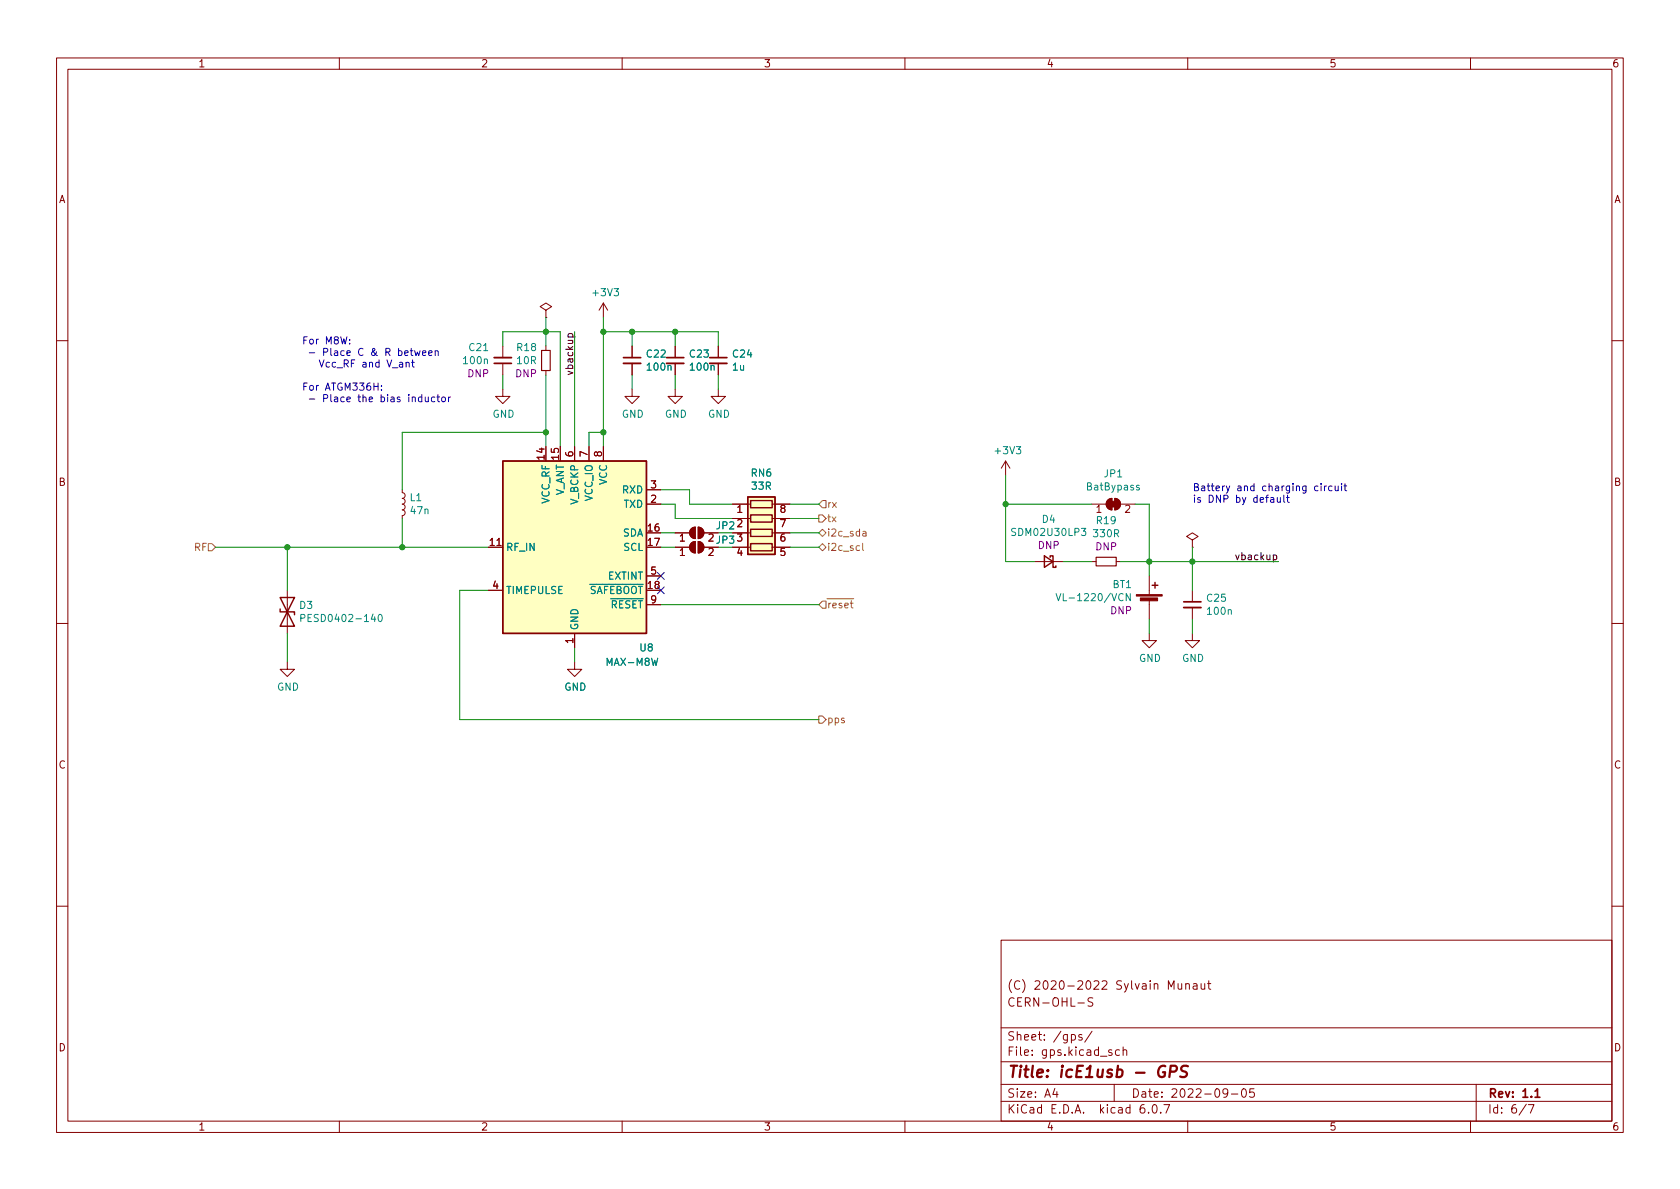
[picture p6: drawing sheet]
(kicad_sch (version 20211123) (generator eeschema)

 (paper "A4")

 (title_block
  (title "icE1usb - GPS")
  (date "2022-09-05")
  (rev "1.1")
  (comment 1 "CERN-OHL-S")
  (comment 2 "(C) 2020-2022 Sylvain Munaut"))

 (lib_symbols
  (symbol "Device:Battery_Cell" (pin_numbers hide) (pin_names (offset 0) hide) (in_bom yes) (on_board yes)
   (property "Reference" "BT" (id 0) (at 2.54 2.54 0) (effects (font (size 1.27 1.27)) (justify left)))
   (property "Value" "Battery_Cell" (id 1) (at 2.54 0 0) (effects (font (size 1.27 1.27)) (justify left)))
   (property "Footprint" "" (id 2) (at 0 1.524 90) (effects (font (size 1.27 1.27)) hide))
   (property "Datasheet" "~" (id 3) (at 0 1.524 90) (effects (font (size 1.27 1.27)) hide))
   (symbol "Battery_Cell_0_1"
    (rectangle (start -2.286 1.778) (end 2.286 1.524) (stroke (width 0) (type default) (color 0 0 0 0)) (fill (type outline)))
    (rectangle (start -1.5748 1.1938) (end 1.4732 0.6858) (stroke (width 0) (type default) (color 0 0 0 0)) (fill (type outline)))
    (polyline (pts (xy 0 0.762) (xy 0 0)) (stroke (width 0) (type default) (color 0 0 0 0)) (fill (type none)))
    (polyline (pts (xy 0 1.778) (xy 0 2.54)) (stroke (width 0) (type default) (color 0 0 0 0)) (fill (type none)))
    (polyline (pts (xy 0.508 3.429) (xy 1.524 3.429)) (stroke (width 0.254) (type default) (color 0 0 0 0)) (fill (type none)))
    (polyline (pts (xy 1.016 3.937) (xy 1.016 2.921)) (stroke (width 0.254) (type default) (color 0 0 0 0)) (fill (type none))))
   (symbol "Battery_Cell_1_1"
    (pin passive line (at 0 5.08 270) (length 2.54) (name "+" (effects (font (size 1.27 1.27)))) (number "1" (effects (font (size 1.27 1.27)))))
    (pin passive line (at 0 -2.54 90) (length 2.54) (name "-" (effects (font (size 1.27 1.27)))) (number "2" (effects (font (size 1.27 1.27)))))))
  (symbol "Device:C_Small" (pin_numbers hide) (pin_names (offset 0.254) hide) (in_bom yes) (on_board yes)
   (property "Reference" "C" (id 0) (at 0.254 1.778 0) (effects (font (size 1.27 1.27)) (justify left)))
   (property "Value" "C_Small" (id 1) (at 0.254 -2.032 0) (effects (font (size 1.27 1.27)) (justify left)))
   (property "Footprint" "" (id 2) (at 0 0 0) (effects (font (size 1.27 1.27)) hide))
   (property "Datasheet" "~" (id 3) (at 0 0 0) (effects (font (size 1.27 1.27)) hide))
   (symbol "C_Small_0_1"
    (polyline (pts (xy -1.524 -0.508) (xy 1.524 -0.508)) (stroke (width 0.3302) (type default) (color 0 0 0 0)) (fill (type none)))
    (polyline (pts (xy -1.524 0.508) (xy 1.524 0.508)) (stroke (width 0.3048) (type default) (color 0 0 0 0)) (fill (type none))))
   (symbol "C_Small_1_1"
    (pin passive line (at 0 2.54 270) (length 2.032) (name "~" (effects (font (size 1.27 1.27)))) (number "1" (effects (font (size 1.27 1.27)))))
    (pin passive line (at 0 -2.54 90) (length 2.032) (name "~" (effects (font (size 1.27 1.27)))) (number "2" (effects (font (size 1.27 1.27)))))))
  (symbol "Device:D_Schottky_Small" (pin_numbers hide) (pin_names (offset 0.254) hide) (in_bom yes) (on_board yes)
   (property "Reference" "D" (id 0) (at -1.27 2.032 0) (effects (font (size 1.27 1.27)) (justify left)))
   (property "Value" "D_Schottky_Small" (id 1) (at -7.112 -2.032 0) (effects (font (size 1.27 1.27)) (justify left)))
   (property "Footprint" "" (id 2) (at 0 0 90) (effects (font (size 1.27 1.27)) hide))
   (property "Datasheet" "~" (id 3) (at 0 0 90) (effects (font (size 1.27 1.27)) hide))
   (symbol "D_Schottky_Small_0_1"
    (polyline (pts (xy -0.762 0) (xy 0.762 0)) (stroke (width 0) (type default) (color 0 0 0 0)) (fill (type none)))
    (polyline (pts (xy 0.762 -1.016) (xy -0.762 0) (xy 0.762 1.016) (xy 0.762 -1.016)) (stroke (width 0.254) (type default) (color 0 0 0 0)) (fill (type none)))
    (polyline (pts (xy -1.27 0.762) (xy -1.27 1.016) (xy -0.762 1.016) (xy -0.762 -1.016) (xy -0.254 -1.016) (xy -0.254 -0.762)) (stroke (width 0.254) (type default) (color 0 0 0 0)) (fill (type none))))
   (symbol "D_Schottky_Small_1_1"
    (pin passive line (at -2.54 0 0) (length 1.778) (name "K" (effects (font (size 1.27 1.27)))) (number "1" (effects (font (size 1.27 1.27)))))
    (pin passive line (at 2.54 0 180) (length 1.778) (name "A" (effects (font (size 1.27 1.27)))) (number "2" (effects (font (size 1.27 1.27)))))))
  (symbol "Device:D_TVS" (pin_numbers hide) (pin_names (offset 1.016) hide) (in_bom yes) (on_board yes)
   (property "Reference" "D" (id 0) (at 0 2.54 0) (effects (font (size 1.27 1.27))))
   (property "Value" "D_TVS" (id 1) (at 0 -2.54 0) (effects (font (size 1.27 1.27))))
   (property "Footprint" "" (id 2) (at 0 0 0) (effects (font (size 1.27 1.27)) hide))
   (property "Datasheet" "~" (id 3) (at 0 0 0) (effects (font (size 1.27 1.27)) hide))
   (symbol "D_TVS_0_1"
    (polyline (pts (xy 1.27 0) (xy -1.27 0)) (stroke (width 0) (type default) (color 0 0 0 0)) (fill (type none)))
    (polyline (pts (xy 0.508 1.27) (xy 0 1.27) (xy 0 -1.27) (xy -0.508 -1.27)) (stroke (width 0.254) (type default) (color 0 0 0 0)) (fill (type none)))
    (polyline (pts (xy -2.54 1.27) (xy -2.54 -1.27) (xy 2.54 1.27) (xy 2.54 -1.27) (xy -2.54 1.27)) (stroke (width 0.254) (type default) (color 0 0 0 0)) (fill (type none))))
   (symbol "D_TVS_1_1"
    (pin passive line (at -3.81 0 0) (length 2.54) (name "A1" (effects (font (size 1.27 1.27)))) (number "1" (effects (font (size 1.27 1.27)))))
    (pin passive line (at 3.81 0 180) (length 2.54) (name "A2" (effects (font (size 1.27 1.27)))) (number "2" (effects (font (size 1.27 1.27)))))))
  (symbol "Device:L_Small" (pin_numbers hide) (pin_names (offset 0.254) hide) (in_bom yes) (on_board yes)
   (property "Reference" "L" (id 0) (at 0.762 1.016 0) (effects (font (size 1.27 1.27)) (justify left)))
   (property "Value" "L_Small" (id 1) (at 0.762 -1.016 0) (effects (font (size 1.27 1.27)) (justify left)))
   (property "Footprint" "" (id 2) (at 0 0 0) (effects (font (size 1.27 1.27)) hide))
   (property "Datasheet" "~" (id 3) (at 0 0 0) (effects (font (size 1.27 1.27)) hide))
   (symbol "L_Small_0_1"
    (arc (start 0 -2.032) (mid 0.508 -1.524) (end 0 -1.016) (stroke (width 0) (type default) (color 0 0 0 0)) (fill (type none)))
    (arc (start 0 -1.016) (mid 0.508 -0.508) (end 0 0) (stroke (width 0) (type default) (color 0 0 0 0)) (fill (type none)))
    (arc (start 0 0) (mid 0.508 0.508) (end 0 1.016) (stroke (width 0) (type default) (color 0 0 0 0)) (fill (type none)))
    (arc (start 0 1.016) (mid 0.508 1.524) (end 0 2.032) (stroke (width 0) (type default) (color 0 0 0 0)) (fill (type none))))
   (symbol "L_Small_1_1"
    (pin passive line (at 0 2.54 270) (length 0.508) (name "~" (effects (font (size 1.27 1.27)))) (number "1" (effects (font (size 1.27 1.27)))))
    (pin passive line (at 0 -2.54 90) (length 0.508) (name "~" (effects (font (size 1.27 1.27)))) (number "2" (effects (font (size 1.27 1.27)))))))
  (symbol "Device:R_Pack04" (pin_names (offset 0) hide) (in_bom yes) (on_board yes)
   (property "Reference" "RN" (id 0) (at -7.62 0 90) (effects (font (size 1.27 1.27))))
   (property "Value" "R_Pack04" (id 1) (at 5.08 0 90) (effects (font (size 1.27 1.27))))
   (property "Footprint" "" (id 2) (at 6.985 0 90) (effects (font (size 1.27 1.27)) hide))
   (property "Datasheet" "~" (id 3) (at 0 0 0) (effects (font (size 1.27 1.27)) hide))
   (symbol "R_Pack04_0_1"
    (rectangle (start -6.35 -2.413) (end 3.81 2.413) (stroke (width 0.254) (type default) (color 0 0 0 0)) (fill (type background)))
    (rectangle (start -5.715 1.905) (end -4.445 -1.905) (stroke (width 0.254) (type default) (color 0 0 0 0)) (fill (type none)))
    (rectangle (start -3.175 1.905) (end -1.905 -1.905) (stroke (width 0.254) (type default) (color 0 0 0 0)) (fill (type none)))
    (rectangle (start -0.635 1.905) (end 0.635 -1.905) (stroke (width 0.254) (type default) (color 0 0 0 0)) (fill (type none)))
    (polyline (pts (xy -5.08 -2.54) (xy -5.08 -1.905)) (stroke (width 0) (type default) (color 0 0 0 0)) (fill (type none)))
    (polyline (pts (xy -5.08 1.905) (xy -5.08 2.54)) (stroke (width 0) (type default) (color 0 0 0 0)) (fill (type none)))
    (polyline (pts (xy -2.54 -2.54) (xy -2.54 -1.905)) (stroke (width 0) (type default) (color 0 0 0 0)) (fill (type none)))
    (polyline (pts (xy -2.54 1.905) (xy -2.54 2.54)) (stroke (width 0) (type default) (color 0 0 0 0)) (fill (type none)))
    (polyline (pts (xy 0 -2.54) (xy 0 -1.905)) (stroke (width 0) (type default) (color 0 0 0 0)) (fill (type none)))
    (polyline (pts (xy 0 1.905) (xy 0 2.54)) (stroke (width 0) (type default) (color 0 0 0 0)) (fill (type none)))
    (polyline (pts (xy 2.54 -2.54) (xy 2.54 -1.905)) (stroke (width 0) (type default) (color 0 0 0 0)) (fill (type none)))
    (polyline (pts (xy 2.54 1.905) (xy 2.54 2.54)) (stroke (width 0) (type default) (color 0 0 0 0)) (fill (type none)))
    (rectangle (start 1.905 1.905) (end 3.175 -1.905) (stroke (width 0.254) (type default) (color 0 0 0 0)) (fill (type none))))
   (symbol "R_Pack04_1_1"
    (pin passive line (at -5.08 -5.08 90) (length 2.54) (name "R1.1" (effects (font (size 1.27 1.27)))) (number "1" (effects (font (size 1.27 1.27)))))
    (pin passive line (at -2.54 -5.08 90) (length 2.54) (name "R2.1" (effects (font (size 1.27 1.27)))) (number "2" (effects (font (size 1.27 1.27)))))
    (pin passive line (at 0 -5.08 90) (length 2.54) (name "R3.1" (effects (font (size 1.27 1.27)))) (number "3" (effects (font (size 1.27 1.27)))))
    (pin passive line (at 2.54 -5.08 90) (length 2.54) (name "R4.1" (effects (font (size 1.27 1.27)))) (number "4" (effects (font (size 1.27 1.27)))))
    (pin passive line (at 2.54 5.08 270) (length 2.54) (name "R4.2" (effects (font (size 1.27 1.27)))) (number "5" (effects (font (size 1.27 1.27)))))
    (pin passive line (at 0 5.08 270) (length 2.54) (name "R3.2" (effects (font (size 1.27 1.27)))) (number "6" (effects (font (size 1.27 1.27)))))
    (pin passive line (at -2.54 5.08 270) (length 2.54) (name "R2.2" (effects (font (size 1.27 1.27)))) (number "7" (effects (font (size 1.27 1.27)))))
    (pin passive line (at -5.08 5.08 270) (length 2.54) (name "R1.2" (effects (font (size 1.27 1.27)))) (number "8" (effects (font (size 1.27 1.27)))))))
  (symbol "Device:R_Small" (pin_numbers hide) (pin_names (offset 0.254) hide) (in_bom yes) (on_board yes)
   (property "Reference" "R" (id 0) (at 0.762 0.508 0) (effects (font (size 1.27 1.27)) (justify left)))
   (property "Value" "R_Small" (id 1) (at 0.762 -1.016 0) (effects (font (size 1.27 1.27)) (justify left)))
   (property "Footprint" "" (id 2) (at 0 0 0) (effects (font (size 1.27 1.27)) hide))
   (property "Datasheet" "~" (id 3) (at 0 0 0) (effects (font (size 1.27 1.27)) hide))
   (symbol "R_Small_0_1"
    (rectangle (start -0.762 1.778) (end 0.762 -1.778) (stroke (width 0.2032) (type default) (color 0 0 0 0)) (fill (type none))))
   (symbol "R_Small_1_1"
    (pin passive line (at 0 2.54 270) (length 0.762) (name "~" (effects (font (size 1.27 1.27)))) (number "1" (effects (font (size 1.27 1.27)))))
    (pin passive line (at 0 -2.54 90) (length 0.762) (name "~" (effects (font (size 1.27 1.27)))) (number "2" (effects (font (size 1.27 1.27)))))))
  (symbol "Jumper:SolderJumper_2_Bridged" (pin_names (offset 0) hide) (in_bom yes) (on_board yes)
   (property "Reference" "JP" (id 0) (at 0 2.032 0) (effects (font (size 1.27 1.27))))
   (property "Value" "SolderJumper_2_Bridged" (id 1) (at 0 -2.54 0) (effects (font (size 1.27 1.27))))
   (property "Footprint" "" (id 2) (at 0 0 0) (effects (font (size 1.27 1.27)) hide))
   (property "Datasheet" "~" (id 3) (at 0 0 0) (effects (font (size 1.27 1.27)) hide))
   (symbol "SolderJumper_2_Bridged_0_1"
    (rectangle (start -0.508 0.508) (end 0.508 -0.508) (stroke (width 0) (type default) (color 0 0 0 0)) (fill (type outline)))
    (arc (start -0.254 1.016) (mid -1.27 0) (end -0.254 -1.016) (stroke (width 0) (type default) (color 0 0 0 0)) (fill (type none)))
    (arc (start -0.254 1.016) (mid -1.27 0) (end -0.254 -1.016) (stroke (width 0) (type default) (color 0 0 0 0)) (fill (type outline)))
    (polyline (pts (xy -0.254 1.016) (xy -0.254 -1.016)) (stroke (width 0) (type default) (color 0 0 0 0)) (fill (type none)))
    (polyline (pts (xy 0.254 1.016) (xy 0.254 -1.016)) (stroke (width 0) (type default) (color 0 0 0 0)) (fill (type none)))
    (arc (start 0.254 -1.016) (mid 1.27 0) (end 0.254 1.016) (stroke (width 0) (type default) (color 0 0 0 0)) (fill (type none)))
    (arc (start 0.254 -1.016) (mid 1.27 0) (end 0.254 1.016) (stroke (width 0) (type default) (color 0 0 0 0)) (fill (type outline))))
   (symbol "SolderJumper_2_Bridged_1_1"
    (pin passive line (at -3.81 0 0) (length 2.54) (name "A" (effects (font (size 1.27 1.27)))) (number "1" (effects (font (size 1.27 1.27)))))
    (pin passive line (at 3.81 0 180) (length 2.54) (name "B" (effects (font (size 1.27 1.27)))) (number "2" (effects (font (size 1.27 1.27)))))))
  (symbol "Jumper:SolderJumper_2_Open" (pin_names (offset 0) hide) (in_bom yes) (on_board yes)
   (property "Reference" "JP" (id 0) (at 0 2.032 0) (effects (font (size 1.27 1.27))))
   (property "Value" "SolderJumper_2_Open" (id 1) (at 0 -2.54 0) (effects (font (size 1.27 1.27))))
   (property "Footprint" "" (id 2) (at 0 0 0) (effects (font (size 1.27 1.27)) hide))
   (property "Datasheet" "~" (id 3) (at 0 0 0) (effects (font (size 1.27 1.27)) hide))
   (symbol "SolderJumper_2_Open_0_1"
    (arc (start -0.254 1.016) (mid -1.27 0) (end -0.254 -1.016) (stroke (width 0) (type default) (color 0 0 0 0)) (fill (type none)))
    (arc (start -0.254 1.016) (mid -1.27 0) (end -0.254 -1.016) (stroke (width 0) (type default) (color 0 0 0 0)) (fill (type outline)))
    (polyline (pts (xy -0.254 1.016) (xy -0.254 -1.016)) (stroke (width 0) (type default) (color 0 0 0 0)) (fill (type none)))
    (polyline (pts (xy 0.254 1.016) (xy 0.254 -1.016)) (stroke (width 0) (type default) (color 0 0 0 0)) (fill (type none)))
    (arc (start 0.254 -1.016) (mid 1.27 0) (end 0.254 1.016) (stroke (width 0) (type default) (color 0 0 0 0)) (fill (type none)))
    (arc (start 0.254 -1.016) (mid 1.27 0) (end 0.254 1.016) (stroke (width 0) (type default) (color 0 0 0 0)) (fill (type outline))))
   (symbol "SolderJumper_2_Open_1_1"
    (pin passive line (at -3.81 0 0) (length 2.54) (name "A" (effects (font (size 1.27 1.27)))) (number "1" (effects (font (size 1.27 1.27)))))
    (pin passive line (at 3.81 0 180) (length 2.54) (name "B" (effects (font (size 1.27 1.27)))) (number "2" (effects (font (size 1.27 1.27)))))))
  (symbol "RF_GPS:MAX-M8W" (in_bom yes) (on_board yes)
   (property "Reference" "U" (id 0) (at -10.16 16.51 0) (effects (font (size 1.27 1.27))))
   (property "Value" "MAX-M8W" (id 1) (at 12.7 16.51 0) (effects (font (size 1.27 1.27))))
   (property "Footprint" "RF_GPS:ublox_MAX" (id 2) (at 10.16 -16.51 0) (effects (font (size 1.27 1.27)) hide))
   (property "Datasheet" "https://www.u-blox.com/sites/default/files/MAX-M8-FW3_DataSheet_%28UBX-15031506%29.pdf" (id 3) (at 0 0 0) (effects (font (size 1.27 1.27)) hide))
   (symbol "MAX-M8W_0_1"
    (rectangle (start 12.7 15.24) (end -12.7 -15.24) (stroke (width 0.254) (type default) (color 0 0 0 0)) (fill (type background))))
   (symbol "MAX-M8W_1_1"
    (pin power_in line (at 0 -17.78 90) (length 2.54) (name "GND" (effects (font (size 1.27 1.27)))) (number "1" (effects (font (size 1.27 1.27)))))
    (pin passive line (at 0 -17.78 90) (length 2.54) hide (name "GND" (effects (font (size 1.27 1.27)))) (number "10" (effects (font (size 1.27 1.27)))))
    (pin input line (at 15.24 0 180) (length 2.54) (name "RF_IN" (effects (font (size 1.27 1.27)))) (number "11" (effects (font (size 1.27 1.27)))))
    (pin passive line (at 0 -17.78 90) (length 2.54) hide (name "GND" (effects (font (size 1.27 1.27)))) (number "12" (effects (font (size 1.27 1.27)))))
    (pin no_connect line (at 12.7 -5.08 180) (length 2.54) hide (name "Reserved" (effects (font (size 1.27 1.27)))) (number "13" (effects (font (size 1.27 1.27)))))
    (pin power_out line (at 5.08 17.78 270) (length 2.54) (name "VCC_RF" (effects (font (size 1.27 1.27)))) (number "14" (effects (font (size 1.27 1.27)))))
    (pin power_in line (at 2.54 17.78 270) (length 2.54) (name "V_ANT" (effects (font (size 1.27 1.27)))) (number "15" (effects (font (size 1.27 1.27)))))
    (pin bidirectional line (at -15.24 2.54 0) (length 2.54) (name "SDA" (effects (font (size 1.27 1.27)))) (number "16" (effects (font (size 1.27 1.27)))))
    (pin input line (at -15.24 0 0) (length 2.54) (name "SCL" (effects (font (size 1.27 1.27)))) (number "17" (effects (font (size 1.27 1.27)))))
    (pin input line (at -15.24 -7.62 0) (length 2.54) (name "~{SAFEBOOT}" (effects (font (size 1.27 1.27)))) (number "18" (effects (font (size 1.27 1.27)))))
    (pin output line (at -15.24 7.62 0) (length 2.54) (name "TXD" (effects (font (size 1.27 1.27)))) (number "2" (effects (font (size 1.27 1.27)))))
    (pin input line (at -15.24 10.16 0) (length 2.54) (name "RXD" (effects (font (size 1.27 1.27)))) (number "3" (effects (font (size 1.27 1.27)))))
    (pin output line (at 15.24 -7.62 180) (length 2.54) (name "TIMEPULSE" (effects (font (size 1.27 1.27)))) (number "4" (effects (font (size 1.27 1.27)))))
    (pin input line (at -15.24 -5.08 0) (length 2.54) (name "EXTINT" (effects (font (size 1.27 1.27)))) (number "5" (effects (font (size 1.27 1.27)))))
    (pin power_in line (at 0 17.78 270) (length 2.54) (name "V_BCKP" (effects (font (size 1.27 1.27)))) (number "6" (effects (font (size 1.27 1.27)))))
    (pin power_in line (at -2.54 17.78 270) (length 2.54) (name "VCC_IO" (effects (font (size 1.27 1.27)))) (number "7" (effects (font (size 1.27 1.27)))))
    (pin power_in line (at -5.08 17.78 270) (length 2.54) (name "VCC" (effects (font (size 1.27 1.27)))) (number "8" (effects (font (size 1.27 1.27)))))
    (pin input line (at -15.24 -10.16 0) (length 2.54) (name "~{RESET}" (effects (font (size 1.27 1.27)))) (number "9" (effects (font (size 1.27 1.27)))))))
  (symbol "power:+3V3" (power) (pin_names (offset 0)) (in_bom yes) (on_board yes)
   (property "Reference" "#PWR" (id 0) (at 0 -3.81 0) (effects (font (size 1.27 1.27)) hide))
   (property "Value" "+3V3" (id 1) (at 0 3.556 0) (effects (font (size 1.27 1.27))))
   (property "Footprint" "" (id 2) (at 0 0 0) (effects (font (size 1.27 1.27)) hide))
   (property "Datasheet" "" (id 3) (at 0 0 0) (effects (font (size 1.27 1.27)) hide))
   (symbol "+3V3_0_1"
    (polyline (pts (xy -0.762 1.27) (xy 0 2.54)) (stroke (width 0) (type default) (color 0 0 0 0)) (fill (type none)))
    (polyline (pts (xy 0 0) (xy 0 2.54)) (stroke (width 0) (type default) (color 0 0 0 0)) (fill (type none)))
    (polyline (pts (xy 0 2.54) (xy 0.762 1.27)) (stroke (width 0) (type default) (color 0 0 0 0)) (fill (type none))))
   (symbol "+3V3_1_1"
    (pin power_in line (at 0 0 90) (length 0) hide (name "+3V3" (effects (font (size 1.27 1.27)))) (number "1" (effects (font (size 1.27 1.27)))))))
  (symbol "power:GND" (power) (pin_names (offset 0)) (in_bom yes) (on_board yes)
   (property "Reference" "#PWR" (id 0) (at 0 -6.35 0) (effects (font (size 1.27 1.27)) hide))
   (property "Value" "GND" (id 1) (at 0 -3.81 0) (effects (font (size 1.27 1.27))))
   (property "Footprint" "" (id 2) (at 0 0 0) (effects (font (size 1.27 1.27)) hide))
   (property "Datasheet" "" (id 3) (at 0 0 0) (effects (font (size 1.27 1.27)) hide))
   (symbol "GND_0_1"
    (polyline (pts (xy 0 0) (xy 0 -1.27) (xy 1.27 -1.27) (xy 0 -2.54) (xy -1.27 -1.27) (xy 0 -1.27)) (stroke (width 0) (type default) (color 0 0 0 0)) (fill (type none))))
   (symbol "GND_1_1"
    (pin power_in line (at 0 0 270) (length 0) hide (name "GND" (effects (font (size 1.27 1.27)))) (number "1" (effects (font (size 1.27 1.27)))))))
  (symbol "power:PWR_FLAG" (power) (pin_numbers hide) (pin_names (offset 0) hide) (in_bom yes) (on_board yes)
   (property "Reference" "#FLG" (id 0) (at 0 1.905 0) (effects (font (size 1.27 1.27)) hide))
   (property "Value" "PWR_FLAG" (id 1) (at 0 3.81 0) (effects (font (size 1.27 1.27))))
   (property "Footprint" "" (id 2) (at 0 0 0) (effects (font (size 1.27 1.27)) hide))
   (property "Datasheet" "~" (id 3) (at 0 0 0) (effects (font (size 1.27 1.27)) hide))
   (symbol "PWR_FLAG_0_0"
    (pin power_out line (at 0 0 90) (length 0) (name "pwr" (effects (font (size 1.27 1.27)))) (number "1" (effects (font (size 1.27 1.27))))))
   (symbol "PWR_FLAG_0_1"
    (polyline (pts (xy 0 0) (xy 0 1.27) (xy -1.016 1.905) (xy 0 2.54) (xy 1.016 1.905) (xy 0 1.27)) (stroke (width 0) (type default) (color 0 0 0 0)) (fill (type none))))))

 (junction (at 203.2 99.06) (diameter 0) (color 0 0 0 0))
 (junction (at 119.38 58.42) (diameter 0) (color 0 0 0 0))
 (junction (at 71.12 96.52) (diameter 0) (color 0 0 0 0))
 (junction (at 106.68 76.2) (diameter 0) (color 0 0 0 0))
 (junction (at 96.52 58.42) (diameter 0) (color 0 0 0 0))
 (junction (at 106.68 58.42) (diameter 0) (color 0 0 0 0))
 (junction (at 96.52 76.2) (diameter 0) (color 0 0 0 0))
 (junction (at 177.8 88.9) (diameter 0) (color 0 0 0 0))
 (junction (at 50.8 96.52) (diameter 0) (color 0 0 0 0))
 (junction (at 210.82 99.06) (diameter 0) (color 0 0 0 0))
 (junction (at 111.76 58.42) (diameter 0) (color 0 0 0 0))

 (no_connect (at 116.84 101.6))
 (no_connect (at 116.84 104.14))

 (wire (pts (xy 144.78 88.9) (xy 139.7 88.9)) (stroke (width 0) (type default) (color 0 0 0 0)))
 (wire (pts (xy 119.38 91.44) (xy 129.54 91.44)) (stroke (width 0) (type default) (color 0 0 0 0)))
 (wire (pts (xy 111.76 58.42) (xy 119.38 58.42)) (stroke (width 0) (type default) (color 0 0 0 0)))
 (wire (pts (xy 116.84 93.98) (xy 119.38 93.98)) (stroke (width 0) (type default) (color 0 0 0 0)))
 (wire (pts (xy 203.2 88.9) (xy 203.2 99.06)) (stroke (width 0) (type default) (color 0 0 0 0)))
 (wire (pts (xy 177.8 99.06) (xy 182.88 99.06)) (stroke (width 0) (type default) (color 0 0 0 0)))
 (wire (pts (xy 106.68 55.88) (xy 106.68 58.42)) (stroke (width 0) (type default) (color 0 0 0 0)))
 (wire (pts (xy 144.78 93.98) (xy 139.7 93.98)) (stroke (width 0) (type default) (color 0 0 0 0)))
 (wire (pts (xy 127 93.98) (xy 129.54 93.98)) (stroke (width 0) (type default) (color 0 0 0 0)))
 (wire (pts (xy 203.2 101.6) (xy 203.2 99.06)) (stroke (width 0) (type default) (color 0 0 0 0)))
 (wire (pts (xy 101.6 114.3) (xy 101.6 116.84)) (stroke (width 0) (type default) (color 0 0 0 0)))
 (wire (pts (xy 144.78 106.68) (xy 116.84 106.68)) (stroke (width 0) (type default) (color 0 0 0 0)))
 (wire (pts (xy 81.28 104.14) (xy 81.28 127)) (stroke (width 0) (type default) (color 0 0 0 0)))
 (wire (pts (xy 119.38 58.42) (xy 119.38 60.96)) (stroke (width 0) (type default) (color 0 0 0 0)))
 (wire (pts (xy 203.2 109.22) (xy 203.2 111.76)) (stroke (width 0) (type default) (color 0 0 0 0)))
 (wire (pts (xy 86.36 104.14) (xy 81.28 104.14)) (stroke (width 0) (type default) (color 0 0 0 0)))
 (wire (pts (xy 50.8 111.76) (xy 50.8 116.84)) (stroke (width 0) (type default) (color 0 0 0 0)))
 (wire (pts (xy 210.82 99.06) (xy 210.82 104.14)) (stroke (width 0) (type default) (color 0 0 0 0)))
 (wire (pts (xy 101.6 58.42) (xy 101.6 78.74)) (stroke (width 0) (type default) (color 0 0 0 0)))
 (wire (pts (xy 96.52 55.88) (xy 96.52 58.42)) (stroke (width 0) (type default) (color 0 0 0 0)))
 (wire (pts (xy 71.12 96.52) (xy 86.36 96.52)) (stroke (width 0) (type default) (color 0 0 0 0)))
 (wire (pts (xy 116.84 88.9) (xy 119.38 88.9)) (stroke (width 0) (type default) (color 0 0 0 0)))
 (wire (pts (xy 200.66 88.9) (xy 203.2 88.9)) (stroke (width 0) (type default) (color 0 0 0 0)))
 (wire (pts (xy 127 66.04) (xy 127 68.58)) (stroke (width 0) (type default) (color 0 0 0 0)))
 (wire (pts (xy 210.82 96.52) (xy 210.82 99.06)) (stroke (width 0) (type default) (color 0 0 0 0)))
 (wire (pts (xy 116.84 96.52) (xy 119.38 96.52)) (stroke (width 0) (type default) (color 0 0 0 0)))
 (wire (pts (xy 198.12 99.06) (xy 203.2 99.06)) (stroke (width 0) (type default) (color 0 0 0 0)))
 (wire (pts (xy 88.9 58.42) (xy 88.9 60.96)) (stroke (width 0) (type default) (color 0 0 0 0)))
 (wire (pts (xy 88.9 66.04) (xy 88.9 68.58)) (stroke (width 0) (type default) (color 0 0 0 0)))
 (wire (pts (xy 119.38 58.42) (xy 127 58.42)) (stroke (width 0) (type default) (color 0 0 0 0)))
 (wire (pts (xy 119.38 88.9) (xy 119.38 91.44)) (stroke (width 0) (type default) (color 0 0 0 0)))
 (wire (pts (xy 99.06 78.74) (xy 99.06 58.42)) (stroke (width 0) (type default) (color 0 0 0 0)))
 (wire (pts (xy 121.92 88.9) (xy 121.92 86.36)) (stroke (width 0) (type default) (color 0 0 0 0)))
 (wire (pts (xy 121.92 86.36) (xy 116.84 86.36)) (stroke (width 0) (type default) (color 0 0 0 0)))
 (wire (pts (xy 203.2 99.06) (xy 210.82 99.06)) (stroke (width 0) (type default) (color 0 0 0 0)))
 (wire (pts (xy 106.68 58.42) (xy 111.76 58.42)) (stroke (width 0) (type default) (color 0 0 0 0)))
 (wire (pts (xy 104.14 78.74) (xy 104.14 76.2)) (stroke (width 0) (type default) (color 0 0 0 0)))
 (wire (pts (xy 104.14 76.2) (xy 106.68 76.2)) (stroke (width 0) (type default) (color 0 0 0 0)))
 (wire (pts (xy 50.8 104.14) (xy 50.8 96.52)) (stroke (width 0) (type default) (color 0 0 0 0)))
 (wire (pts (xy 111.76 58.42) (xy 111.76 60.96)) (stroke (width 0) (type default) (color 0 0 0 0)))
 (wire (pts (xy 96.52 58.42) (xy 88.9 58.42)) (stroke (width 0) (type default) (color 0 0 0 0)))
 (wire (pts (xy 81.28 127) (xy 144.78 127)) (stroke (width 0) (type default) (color 0 0 0 0)))
 (wire (pts (xy 177.8 88.9) (xy 193.04 88.9)) (stroke (width 0) (type default) (color 0 0 0 0)))
 (wire (pts (xy 38.1 96.52) (xy 50.8 96.52)) (stroke (width 0) (type default) (color 0 0 0 0)))
 (wire (pts (xy 106.68 76.2) (xy 106.68 78.74)) (stroke (width 0) (type default) (color 0 0 0 0)))
 (wire (pts (xy 127 96.52) (xy 129.54 96.52)) (stroke (width 0) (type default) (color 0 0 0 0)))
 (wire (pts (xy 50.8 96.52) (xy 71.12 96.52)) (stroke (width 0) (type default) (color 0 0 0 0)))
 (wire (pts (xy 96.52 58.42) (xy 96.52 60.96)) (stroke (width 0) (type default) (color 0 0 0 0)))
 (wire (pts (xy 71.12 76.2) (xy 71.12 86.36)) (stroke (width 0) (type default) (color 0 0 0 0)))
 (wire (pts (xy 127 58.42) (xy 127 60.96)) (stroke (width 0) (type default) (color 0 0 0 0)))
 (wire (pts (xy 71.12 76.2) (xy 96.52 76.2)) (stroke (width 0) (type default) (color 0 0 0 0)))
 (wire (pts (xy 144.78 96.52) (xy 139.7 96.52)) (stroke (width 0) (type default) (color 0 0 0 0)))
 (wire (pts (xy 71.12 91.44) (xy 71.12 96.52)) (stroke (width 0) (type default) (color 0 0 0 0)))
 (wire (pts (xy 177.8 88.9) (xy 177.8 99.06)) (stroke (width 0) (type default) (color 0 0 0 0)))
 (wire (pts (xy 144.78 91.44) (xy 139.7 91.44)) (stroke (width 0) (type default) (color 0 0 0 0)))
 (wire (pts (xy 193.04 99.06) (xy 187.96 99.06)) (stroke (width 0) (type default) (color 0 0 0 0)))
 (wire (pts (xy 119.38 66.04) (xy 119.38 68.58)) (stroke (width 0) (type default) (color 0 0 0 0)))
 (wire (pts (xy 177.8 83.82) (xy 177.8 88.9)) (stroke (width 0) (type default) (color 0 0 0 0)))
 (wire (pts (xy 96.52 76.2) (xy 96.52 78.74)) (stroke (width 0) (type default) (color 0 0 0 0)))
 (wire (pts (xy 96.52 76.2) (xy 96.52 66.04)) (stroke (width 0) (type default) (color 0 0 0 0)))
 (wire (pts (xy 210.82 109.22) (xy 210.82 111.76)) (stroke (width 0) (type default) (color 0 0 0 0)))
 (wire (pts (xy 210.82 99.06) (xy 226.06 99.06)) (stroke (width 0) (type default) (color 0 0 0 0)))
 (wire (pts (xy 111.76 66.04) (xy 111.76 68.58)) (stroke (width 0) (type default) (color 0 0 0 0)))
 (wire (pts (xy 129.54 88.9) (xy 121.92 88.9)) (stroke (width 0) (type default) (color 0 0 0 0)))
 (wire (pts (xy 99.06 58.42) (xy 96.52 58.42)) (stroke (width 0) (type default) (color 0 0 0 0)))
 (wire (pts (xy 106.68 58.42) (xy 106.68 76.2)) (stroke (width 0) (type default) (color 0 0 0 0)))

 (text "For M8W:\n - Place C & R between\n   Vcc_RF and V_ant\n\nFor ATGM336H:\n - Place the bias inductor\n" (at 53.34 71.12 0) (effects (font (size 1.27 1.27)) (justify left bottom)))
 (text "Battery and charging circuit\nis DNP by default" (at 210.82 88.9 0) (effects (font (size 1.27 1.27)) (justify left bottom)))

 (label "vbackup" (at 101.6 58.42 270) (effects (font (size 1.27 1.27)) (justify right bottom)))
 (label "vbackup" (at 226.06 99.06 180) (effects (font (size 1.27 1.27)) (justify right bottom)))

 (hierarchical_label "i2c_sda" (shape bidirectional) (at 144.78 93.98 0) (effects (font (size 1.27 1.27)) (justify left)))
 (hierarchical_label "rx" (shape input) (at 144.78 88.9 0) (effects (font (size 1.27 1.27)) (justify left)))
 (hierarchical_label "i2c_scl" (shape bidirectional) (at 144.78 96.52 0) (effects (font (size 1.27 1.27)) (justify left)))
 (hierarchical_label "~{reset}" (shape input) (at 144.78 106.68 0) (effects (font (size 1.27 1.27)) (justify left)))
 (hierarchical_label "RF" (shape input) (at 38.1 96.52 180) (effects (font (size 1.27 1.27)) (justify right)))
 (hierarchical_label "tx" (shape output) (at 144.78 91.44 0) (effects (font (size 1.27 1.27)) (justify left)))
 (hierarchical_label "pps" (shape output) (at 144.78 127 0) (effects (font (size 1.27 1.27)) (justify left)))

 (symbol (lib_id "RF_GPS:MAX-M8W") (at 101.6 96.52 0) (mirror y) (unit 1) (in_bom yes) (on_board yes)
  (property "Reference" "U8" (id 0) (at 114.3 114.3 0))
  (property "Value" "MAX-M8W" (id 1) (at 111.76 116.84 0))
  (property "Footprint" "s47-misc:ublox_MAX" (id 2) (at 91.44 113.03 0) (effects (font (size 1.27 1.27)) hide))
  (property "Datasheet" "https://www.u-blox.com/sites/default/files/MAX-M8-FW3_DataSheet_%28UBX-15031506%29.pdf" (id 3) (at 101.6 96.52 0) (effects (font (size 1.27 1.27)) hide)) (pin "1") (pin "10") (pin "11") (pin "12") (pin "13") (pin "14") (pin "15") (pin "16") (pin "17") (pin "18") (pin "2") (pin "3") (pin "4") (pin "5") (pin "6") (pin "7") (pin "8") (pin "9"))

 (symbol (lib_id "power:GND") (at 101.6 116.84 0) (unit 1) (in_bom yes) (on_board yes)
  (property "Reference" "#PWR046" (id 0) (at 101.6 123.19 0) (effects (font (size 1.27 1.27)) hide))
  (property "Value" "GND" (id 1) (at 101.727 121.2342 0))
  (property "Footprint" "" (id 2) (at 101.6 116.84 0) (effects (font (size 1.27 1.27)) hide))
  (property "Datasheet" "" (id 3) (at 101.6 116.84 0) (effects (font (size 1.27 1.27)) hide)) (pin "1"))

 (symbol (lib_id "Device:C_Small") (at 119.38 63.5 0) (unit 1) (in_bom yes) (on_board yes)
  (property "Reference" "C23" (id 0) (at 121.7168 62.3316 0) (effects (font (size 1.27 1.27)) (justify left)))
  (property "Value" "100n" (id 1) (at 121.7168 64.643 0) (effects (font (size 1.27 1.27)) (justify left)))
  (property "Footprint" "Capacitor_SMD:C_0603_1608Metric" (id 2) (at 119.38 63.5 0) (effects (font (size 1.27 1.27)) hide))
  (property "Datasheet" "~" (id 3) (at 119.38 63.5 0) (effects (font (size 1.27 1.27)) hide)) (pin "1") (pin "2"))

 (symbol (lib_id "Device:L_Small") (at 71.12 88.9 0) (unit 1) (in_bom yes) (on_board yes)
  (property "Reference" "L1" (id 0) (at 72.3392 87.7316 0) (effects (font (size 1.27 1.27)) (justify left)))
  (property "Value" "47n" (id 1) (at 72.3392 90.043 0) (effects (font (size 1.27 1.27)) (justify left)))
  (property "Footprint" "Inductor_SMD:L_0402_1005Metric" (id 2) (at 71.12 88.9 0) (effects (font (size 1.27 1.27)) hide))
  (property "Datasheet" "~" (id 3) (at 71.12 88.9 0) (effects (font (size 1.27 1.27)) hide))
  (property "MPN" "Murata LQW15AN47NG00D" (id 4) (at 71.12 88.9 0) (effects (font (size 1.27 1.27)) hide)) (pin "1") (pin "2"))

 (symbol (lib_id "power:+3V3") (at 106.68 55.88 0) (unit 1) (in_bom yes) (on_board yes)
  (property "Reference" "#PWR047" (id 0) (at 106.68 59.69 0) (effects (font (size 1.27 1.27)) hide))
  (property "Value" "+3V3" (id 1) (at 107.061 51.4858 0))
  (property "Footprint" "" (id 2) (at 106.68 55.88 0) (effects (font (size 1.27 1.27)) hide))
  (property "Datasheet" "" (id 3) (at 106.68 55.88 0) (effects (font (size 1.27 1.27)) hide)) (pin "1"))

 (symbol (lib_id "Device:C_Small") (at 127 63.5 0) (unit 1) (in_bom yes) (on_board yes)
  (property "Reference" "C24" (id 0) (at 129.3368 62.3316 0) (effects (font (size 1.27 1.27)) (justify left)))
  (property "Value" "1u" (id 1) (at 129.3368 64.643 0) (effects (font (size 1.27 1.27)) (justify left)))
  (property "Footprint" "Capacitor_SMD:C_0603_1608Metric" (id 2) (at 127 63.5 0) (effects (font (size 1.27 1.27)) hide))
  (property "Datasheet" "~" (id 3) (at 127 63.5 0) (effects (font (size 1.27 1.27)) hide)) (pin "1") (pin "2"))

 (symbol (lib_id "Device:C_Small") (at 111.76 63.5 0) (unit 1) (in_bom yes) (on_board yes)
  (property "Reference" "C22" (id 0) (at 114.0968 62.3316 0) (effects (font (size 1.27 1.27)) (justify left)))
  (property "Value" "100n" (id 1) (at 114.0968 64.643 0) (effects (font (size 1.27 1.27)) (justify left)))
  (property "Footprint" "Capacitor_SMD:C_0603_1608Metric" (id 2) (at 111.76 63.5 0) (effects (font (size 1.27 1.27)) hide))
  (property "Datasheet" "~" (id 3) (at 111.76 63.5 0) (effects (font (size 1.27 1.27)) hide)) (pin "1") (pin "2"))

 (symbol (lib_id "power:GND") (at 111.76 68.58 0) (unit 1) (in_bom yes) (on_board yes)
  (property "Reference" "#PWR048" (id 0) (at 111.76 74.93 0) (effects (font (size 1.27 1.27)) hide))
  (property "Value" "GND" (id 1) (at 111.887 72.9742 0))
  (property "Footprint" "" (id 2) (at 111.76 68.58 0) (effects (font (size 1.27 1.27)) hide))
  (property "Datasheet" "" (id 3) (at 111.76 68.58 0) (effects (font (size 1.27 1.27)) hide)) (pin "1"))

 (symbol (lib_id "power:GND") (at 119.38 68.58 0) (unit 1) (in_bom yes) (on_board yes)
  (property "Reference" "#PWR049" (id 0) (at 119.38 74.93 0) (effects (font (size 1.27 1.27)) hide))
  (property "Value" "GND" (id 1) (at 119.507 72.9742 0))
  (property "Footprint" "" (id 2) (at 119.38 68.58 0) (effects (font (size 1.27 1.27)) hide))
  (property "Datasheet" "" (id 3) (at 119.38 68.58 0) (effects (font (size 1.27 1.27)) hide)) (pin "1"))

 (symbol (lib_id "power:GND") (at 127 68.58 0) (unit 1) (in_bom yes) (on_board yes)
  (property "Reference" "#PWR050" (id 0) (at 127 74.93 0) (effects (font (size 1.27 1.27)) hide))
  (property "Value" "GND" (id 1) (at 127.127 72.9742 0))
  (property "Footprint" "" (id 2) (at 127 68.58 0) (effects (font (size 1.27 1.27)) hide))
  (property "Datasheet" "" (id 3) (at 127 68.58 0) (effects (font (size 1.27 1.27)) hide)) (pin "1"))

 (symbol (lib_id "Device:R_Small") (at 96.52 63.5 0) (mirror y) (unit 1) (in_bom yes) (on_board yes)
  (property "Reference" "R18" (id 0) (at 95.0214 61.1886 0) (effects (font (size 1.27 1.27)) (justify left)))
  (property "Value" "10R" (id 1) (at 95.0214 63.5 0) (effects (font (size 1.27 1.27)) (justify left)))
  (property "Footprint" "Resistor_SMD:R_0603_1608Metric" (id 2) (at 96.52 63.5 0) (effects (font (size 1.27 1.27)) hide))
  (property "Datasheet" "~" (id 3) (at 96.52 63.5 0) (effects (font (size 1.27 1.27)) hide))
  (property "DNP" "DNP" (id 4) (at 95.0214 65.8114 0) (effects (font (size 1.27 1.27)) (justify left))) (pin "1") (pin "2"))

 (symbol (lib_id "Device:C_Small") (at 88.9 63.5 0) (mirror x) (unit 1) (in_bom yes) (on_board yes)
  (property "Reference" "C21" (id 0) (at 86.5632 61.1886 0) (effects (font (size 1.27 1.27)) (justify right)))
  (property "Value" "100n" (id 1) (at 86.5632 63.5 0) (effects (font (size 1.27 1.27)) (justify right)))
  (property "Footprint" "Capacitor_SMD:C_0603_1608Metric" (id 2) (at 88.9 63.5 0) (effects (font (size 1.27 1.27)) hide))
  (property "Datasheet" "~" (id 3) (at 88.9 63.5 0) (effects (font (size 1.27 1.27)) hide))
  (property "DNP" "DNP" (id 4) (at 86.5632 65.8114 0) (effects (font (size 1.27 1.27)) (justify right))) (pin "1") (pin "2"))

 (symbol (lib_id "power:GND") (at 88.9 68.58 0) (unit 1) (in_bom yes) (on_board yes)
  (property "Reference" "#PWR045" (id 0) (at 88.9 74.93 0) (effects (font (size 1.27 1.27)) hide))
  (property "Value" "GND" (id 1) (at 89.027 72.9742 0))
  (property "Footprint" "" (id 2) (at 88.9 68.58 0) (effects (font (size 1.27 1.27)) hide))
  (property "Datasheet" "" (id 3) (at 88.9 68.58 0) (effects (font (size 1.27 1.27)) hide)) (pin "1"))

 (symbol (lib_id "Device:Battery_Cell") (at 203.2 106.68 0) (unit 1) (in_bom yes) (on_board yes)
  (property "Reference" "BT1" (id 0) (at 200.2282 103.0986 0) (effects (font (size 1.27 1.27)) (justify right)))
  (property "Value" "VL-1220/VCN" (id 1) (at 200.2282 105.41 0) (effects (font (size 1.27 1.27)) (justify right)))
  (property "Footprint" "Battery:Battery_Panasonic_CR1220-VCN_Vertical_CircularHoles" (id 2) (at 203.2 105.156 90) (effects (font (size 1.27 1.27)) hide))
  (property "Datasheet" "~" (id 3) (at 203.2 105.156 90) (effects (font (size 1.27 1.27)) hide))
  (property "DNP" "DNP" (id 4) (at 200.2282 107.7214 0) (effects (font (size 1.27 1.27)) (justify right))) (pin "1") (pin "2"))

 (symbol (lib_id "power:GND") (at 203.2 111.76 0) (unit 1) (in_bom yes) (on_board yes)
  (property "Reference" "#PWR052" (id 0) (at 203.2 118.11 0) (effects (font (size 1.27 1.27)) hide))
  (property "Value" "GND" (id 1) (at 203.327 116.1542 0))
  (property "Footprint" "" (id 2) (at 203.2 111.76 0) (effects (font (size 1.27 1.27)) hide))
  (property "Datasheet" "" (id 3) (at 203.2 111.76 0) (effects (font (size 1.27 1.27)) hide)) (pin "1"))

 (symbol (lib_id "Jumper:SolderJumper_2_Bridged") (at 196.85 88.9 0) (unit 1) (in_bom yes) (on_board yes)
  (property "Reference" "JP1" (id 0) (at 196.85 83.5152 0))
  (property "Value" "BatBypass" (id 1) (at 196.85 85.8266 0))
  (property "Footprint" "s47-misc:J_NC_0603_30" (id 2) (at 196.85 88.9 0) (effects (font (size 1.27 1.27)) hide))
  (property "Datasheet" "~" (id 3) (at 196.85 88.9 0) (effects (font (size 1.27 1.27)) hide)) (pin "1") (pin "2"))

 (symbol (lib_id "power:+3V3") (at 177.8 83.82 0) (unit 1) (in_bom yes) (on_board yes)
  (property "Reference" "#PWR051" (id 0) (at 177.8 87.63 0) (effects (font (size 1.27 1.27)) hide))
  (property "Value" "+3V3" (id 1) (at 178.181 79.4258 0))
  (property "Footprint" "" (id 2) (at 177.8 83.82 0) (effects (font (size 1.27 1.27)) hide))
  (property "Datasheet" "" (id 3) (at 177.8 83.82 0) (effects (font (size 1.27 1.27)) hide)) (pin "1"))

 (symbol (lib_id "Device:C_Small") (at 210.82 106.68 0) (unit 1) (in_bom yes) (on_board yes)
  (property "Reference" "C25" (id 0) (at 213.1568 105.5116 0) (effects (font (size 1.27 1.27)) (justify left)))
  (property "Value" "100n" (id 1) (at 213.1568 107.823 0) (effects (font (size 1.27 1.27)) (justify left)))
  (property "Footprint" "Capacitor_SMD:C_0603_1608Metric" (id 2) (at 210.82 106.68 0) (effects (font (size 1.27 1.27)) hide))
  (property "Datasheet" "~" (id 3) (at 210.82 106.68 0) (effects (font (size 1.27 1.27)) hide)) (pin "1") (pin "2"))

 (symbol (lib_id "power:GND") (at 210.82 111.76 0) (unit 1) (in_bom yes) (on_board yes)
  (property "Reference" "#PWR053" (id 0) (at 210.82 118.11 0) (effects (font (size 1.27 1.27)) hide))
  (property "Value" "GND" (id 1) (at 210.947 116.1542 0))
  (property "Footprint" "" (id 2) (at 210.82 111.76 0) (effects (font (size 1.27 1.27)) hide))
  (property "Datasheet" "" (id 3) (at 210.82 111.76 0) (effects (font (size 1.27 1.27)) hide)) (pin "1"))

 (symbol (lib_id "Device:R_Small") (at 195.58 99.06 90) (mirror x) (unit 1) (in_bom yes) (on_board yes)
  (property "Reference" "R19" (id 0) (at 195.58 91.7956 90))
  (property "Value" "330R" (id 1) (at 195.58 94.107 90))
  (property "Footprint" "Resistor_SMD:R_0603_1608Metric" (id 2) (at 195.58 99.06 0) (effects (font (size 1.27 1.27)) hide))
  (property "Datasheet" "~" (id 3) (at 195.58 99.06 0) (effects (font (size 1.27 1.27)) hide))
  (property "DNP" "DNP" (id 4) (at 195.58 96.4184 90)) (pin "1") (pin "2"))

 (symbol (lib_id "Device:D_Schottky_Small") (at 185.42 99.06 180) (unit 1) (in_bom yes) (on_board yes)
  (property "Reference" "D4" (id 0) (at 185.42 91.567 0))
  (property "Value" "SDM02U30LP3" (id 1) (at 185.42 93.8784 0))
  (property "Footprint" "Diode_SMD:D_0603_1608Metric" (id 2) (at 185.42 99.06 90) (effects (font (size 1.27 1.27)) hide))
  (property "Datasheet" "~" (id 3) (at 185.42 99.06 90) (effects (font (size 1.27 1.27)) hide))
  (property "DNP" "DNP" (id 4) (at 185.42 96.1898 0)) (pin "1") (pin "2"))

 (symbol (lib_id "Device:D_TVS") (at 50.8 107.95 270) (unit 1) (in_bom yes) (on_board yes)
  (property "Reference" "D3" (id 0) (at 52.8066 106.7816 90) (effects (font (size 1.27 1.27)) (justify left)))
  (property "Value" "PESD0402-140" (id 1) (at 52.8066 109.093 90) (effects (font (size 1.27 1.27)) (justify left)))
  (property "Footprint" "Diode_SMD:D_0402_1005Metric" (id 2) (at 50.8 107.95 0) (effects (font (size 1.27 1.27)) hide))
  (property "Datasheet" "~" (id 3) (at 50.8 107.95 0) (effects (font (size 1.27 1.27)) hide))
  (property "MPN" "Little Fuse PESD0402-140" (id 4) (at 50.8 107.95 90) (effects (font (size 1.27 1.27)) hide)) (pin "1") (pin "2"))

 (symbol (lib_id "power:GND") (at 50.8 116.84 0) (unit 1) (in_bom yes) (on_board yes)
  (property "Reference" "#PWR044" (id 0) (at 50.8 123.19 0) (effects (font (size 1.27 1.27)) hide))
  (property "Value" "GND" (id 1) (at 50.927 121.2342 0))
  (property "Footprint" "" (id 2) (at 50.8 116.84 0) (effects (font (size 1.27 1.27)) hide))
  (property "Datasheet" "" (id 3) (at 50.8 116.84 0) (effects (font (size 1.27 1.27)) hide)) (pin "1"))

 (symbol (lib_id "power:PWR_FLAG") (at 210.82 96.52 0) (unit 1) (in_bom yes) (on_board yes)
  (property "Reference" "#FLG03" (id 0) (at 210.82 94.615 0) (effects (font (size 1.27 1.27)) hide))
  (property "Value" "PWR_FLAG" (id 1) (at 210.82 92.1258 0) (effects (font (size 1.27 1.27)) hide))
  (property "Footprint" "" (id 2) (at 210.82 96.52 0) (effects (font (size 1.27 1.27)) hide))
  (property "Datasheet" "~" (id 3) (at 210.82 96.52 0) (effects (font (size 1.27 1.27)) hide)) (pin "1"))

 (symbol (lib_id "power:PWR_FLAG") (at 96.52 55.88 0) (unit 1) (in_bom yes) (on_board yes)
  (property "Reference" "#FLG02" (id 0) (at 96.52 53.975 0) (effects (font (size 1.27 1.27)) hide))
  (property "Value" "PWR_FLAG" (id 1) (at 96.52 51.4858 0) (effects (font (size 1.27 1.27)) hide))
  (property "Footprint" "" (id 2) (at 96.52 55.88 0) (effects (font (size 1.27 1.27)) hide))
  (property "Datasheet" "~" (id 3) (at 96.52 55.88 0) (effects (font (size 1.27 1.27)) hide)) (pin "1"))

 (symbol (lib_id "Device:R_Pack04") (at 134.62 93.98 270) (unit 1) (in_bom yes) (on_board yes)
  (property "Reference" "RN6" (id 0) (at 134.62 83.3882 90))
  (property "Value" "33R" (id 1) (at 134.62 85.6996 90))
  (property "Footprint" "Resistor_SMD:R_Array_Convex_4x0603" (id 2) (at 134.62 100.965 90) (effects (font (size 1.27 1.27)) hide))
  (property "Datasheet" "~" (id 3) (at 134.62 93.98 0) (effects (font (size 1.27 1.27)) hide)) (pin "1") (pin "2") (pin "3") (pin "4") (pin "5") (pin "6") (pin "7") (pin "8"))

 (symbol (lib_id "Jumper:SolderJumper_2_Open") (at 123.19 93.98 0) (unit 1) (in_bom yes) (on_board yes)
  (property "Reference" "JP2" (id 0) (at 128.27 92.71 0))
  (property "Value" "GPS SDA" (id 1) (at 123.19 91.9281 0) (effects (font (size 1.27 1.27)) hide))
  (property "Footprint" "s47-misc:J_0402" (id 2) (at 123.19 93.98 0) (effects (font (size 1.27 1.27)) hide))
  (property "Datasheet" "~" (id 3) (at 123.19 93.98 0) (effects (font (size 1.27 1.27)) hide)) (pin "1") (pin "2"))

 (symbol (lib_id "Jumper:SolderJumper_2_Open") (at 123.19 96.52 0) (unit 1) (in_bom yes) (on_board yes)
  (property "Reference" "JP3" (id 0) (at 128.27 95.25 0))
  (property "Value" "GPS SCL" (id 1) (at 123.19 94.4681 0) (effects (font (size 1.27 1.27)) hide))
  (property "Footprint" "s47-misc:J_0402" (id 2) (at 123.19 96.52 0) (effects (font (size 1.27 1.27)) hide))
  (property "Datasheet" "~" (id 3) (at 123.19 96.52 0) (effects (font (size 1.27 1.27)) hide)) (pin "1") (pin "2")))
